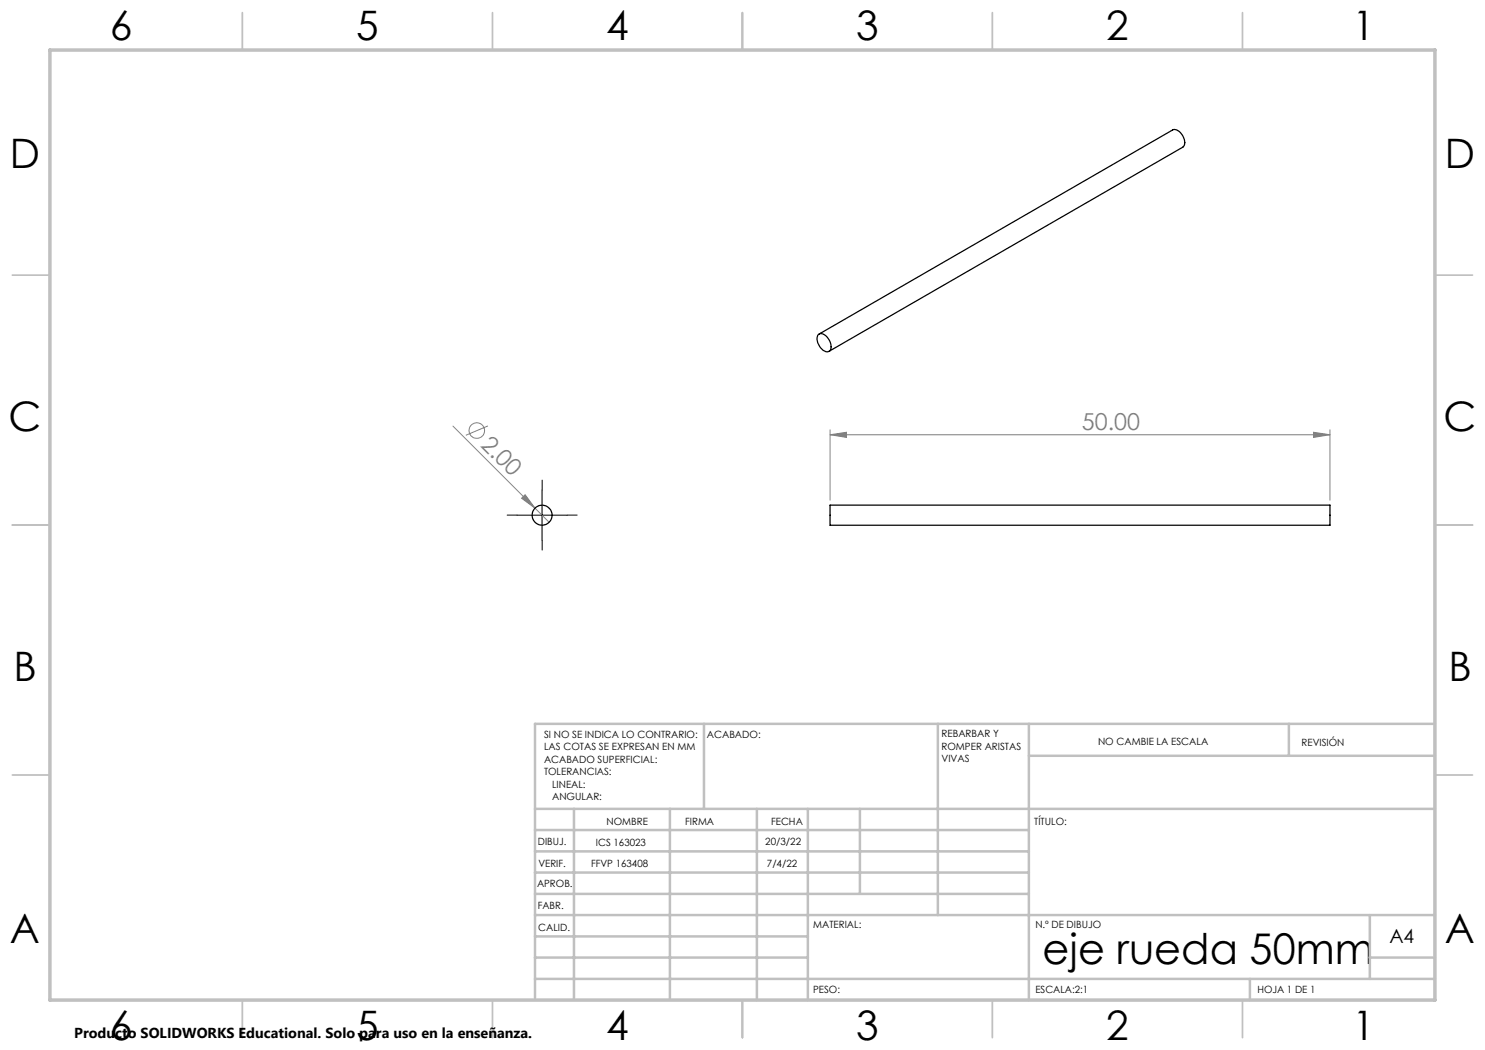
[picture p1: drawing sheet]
<svg xmlns="http://www.w3.org/2000/svg" width="297mm" height="210mm" viewBox="0 0 297 210" stroke-linecap="round" stroke-linejoin="round" font-family="sans-serif">
<g fill="none" stroke="#808080" stroke-width=".2">
<path d="M90.6 85.2l19.2 19.2M97.6 85.2l-4.4 1.9M104.3 99.7l.7-.8 2 2.7zM166 87l3.3-.5v1zM166 86v14M166 87h100M262.7 86.5l3.3 .5-3.3 .5zM266 86v14"/>
<circle cx="95.4" cy="86.1" r="1.55"/>
</g>
<path d="M108.4 98v-2M103.4 103h-2M108.4 108v2M113.4 103h2" fill="none" stroke="#000" stroke-width=".2" stroke-dasharray="15.2 1.3 1.3 1.3"/>
<path d="M108.4 98v10M103.4 103h10" fill="none" stroke="#000" stroke-width=".2"/>
<g fill="none" stroke="#c0c0c0" stroke-width=".35">
<path d="M48.5 2.5v7.5M98.5 2.5v7.5M148.5 2.5v7.5M198.5 2.5v7.5M248.5 2.5v7.5M2.5 55h7.5M287 55h7.5M2.5 105h7.5M287 105h7.5M2.5 155h7.5M287 155h7.5M48.5 200v7.5"/>
<path d="M98.5 200v7.5M148.5 200v7.5M198.5 200v7.5M248.5 200v7.5"/>
</g>
<g fill="none" stroke="#c0c0c0" stroke-width=".5">
<path d="M140.8 144.8v17M187.6 144.8v38.2M205.8 144.8v55.2M205.8 151.2h81.2M257.8 144.8v6.4M287 144.8h-180v55.2M107 161.8h180M107 178.8h98.8M107 174.5h98.8M107 170.3h98.8M107 166h98.8M114.8 161.8v38.2"/>
<path d="M134 161.8v38.2M151.4 161.8v38.2M161.6 161.8v38.2M172 161.8v17M107 195.8h180M107 191.5h54.6M107 187.3h54.6M107 183h180M250 195.8v4.2M274 191.5h13M274 183v12.8"/>
</g>
<path d="M10 10h277v190h-277z" fill="none" stroke="#c0c0c0" stroke-width=".7"/>
<g fill="#808080">
<path d="M104.3 99.7l.7-.8 2 2.7z"/>
<path d="M262.7 86.5l3.3 .5-3.3 .5zM166 87l3.3-.5v1z"/>
</g>
<g fill="none" stroke="#000" stroke-width=".25">
<path d="M163.5 67.1a1.18 1.18 0 0 1 1.9 .3 2.18 2.18 0 0 1 .4 2.9 1.82 1.82 0 0 1-2.1-1.4l-.3-1zM163.8 66.8l70.7-40.8a1.95 1.95 0 0 1 2.2 1.5 1.5 1.5 0 0 1-.2 1.9l-70.7 40.9M166 101h100v4h-100z"/>
<circle cx="108.4" cy="103" r="2"/>
</g>
<text font-size="8.5" x="208.5" y="192.7">eje rueda 50mm</text>
<g font-size="8.1">
<text x="22" y="8">6</text>
<text x="71.2" y="8">5</text>
<text x="121.2" y="8">4</text>
<text x="171.3" y="8">3</text>
<text x="221.3" y="8">2</text>
<text x="270.5" y="8">1</text>
<text x="2" y="33.6">D</text>
<text x="289" y="33.6">D</text>
<text x="1.7" y="86.1">C</text>
<text x="288.7" y="86.1">C</text>
<text x="2.7" y="136.1">B</text>
<text x="289.7" y="136.1">B</text>
<text x="2" y="188.6">A</text>
<text x="289" y="188.6">A</text>
<text x="22" y="208">6</text>
<text x="71.2" y="208">5</text>
<text x="121.2" y="208">4</text>
<text x="171.3" y="208">3</text>
<text x="221.3" y="208">2</text>
<text x="270.5" y="208">1</text>
</g>
<g font-size="4.7" fill="#808080">
<text x="96" y="89.1" transform="rotate(45 96 89.1)">2.00</text>
<text x="216.4" y="85.9">50.00</text>
</g>
<text font-size="3.9" x="277.9" y="188.5">A4</text>
<text font-size="2.9" x="14.9" y="207.6">Producto SOLIDWORKS Educational. Solo para uso en la enseñanza.</text>
<g font-size="2">
<text x="108.8" y="147.6">SI NO SE INDICA LO CONTRARIO:</text>
<text x="141.4" y="147.6">ACABADO:</text>
<text x="188.3" y="147.5">REBARBAR Y</text>
<text x="188.3" y="150">ROMPER ARISTAS</text>
<text x="219.6" y="149">NO CAMBIE LA ESCALA</text>
<text x="260.3" y="149.2">REVISIÓN</text>
<text x="108.8" y="150.1">LAS COTAS SE EXPRESAN EN MM</text>
<text x="108.8" y="152.6">ACABADO SUPERFICIAL:</text>
<text x="108.8" y="155.1">TOLERANCIAS:</text>
<text x="188.3" y="152.5">VIVAS</text>
<text x="110.4" y="157.6">LINEAL:</text>
<text x="110.4" y="160.1">ANGULAR:</text>
<text x="121.3" y="165">NOMBRE</text>
<text x="137" y="164.9">FIRMA</text>
<text x="154.2" y="164.9">FECHA</text>
<text x="206.9" y="164.9">TÍTULO:</text>
<text x="107.6" y="169.1">DIBUJ.</text>
<text x="107.7" y="173.3">VERIF.</text>
<text x="118.2" y="173.3">FFVP 163408</text>
<text x="119.2" y="169.1">ICS 163023</text>
<text x="153.1" y="168.9">20/3/22</text>
<text x="153.4" y="173.3">7/4/22</text>
<text x="107.4" y="177.4">APROB.</text>
<text x="107.5" y="181.8">FABR.</text>
<text x="162.6" y="185.5">MATERIAL:</text>
<text x="207.1" y="185.5">N.º DE DIBUJO</text>
<text x="107.7" y="186.1">CALID.</text>
<text x="162.6" y="198.5">PESO:</text>
<text x="207.1" y="198.6">ESCALA:2:1</text>
<text x="251.5" y="198.6">HOJA 1 DE 1</text>
</g>
</svg>
